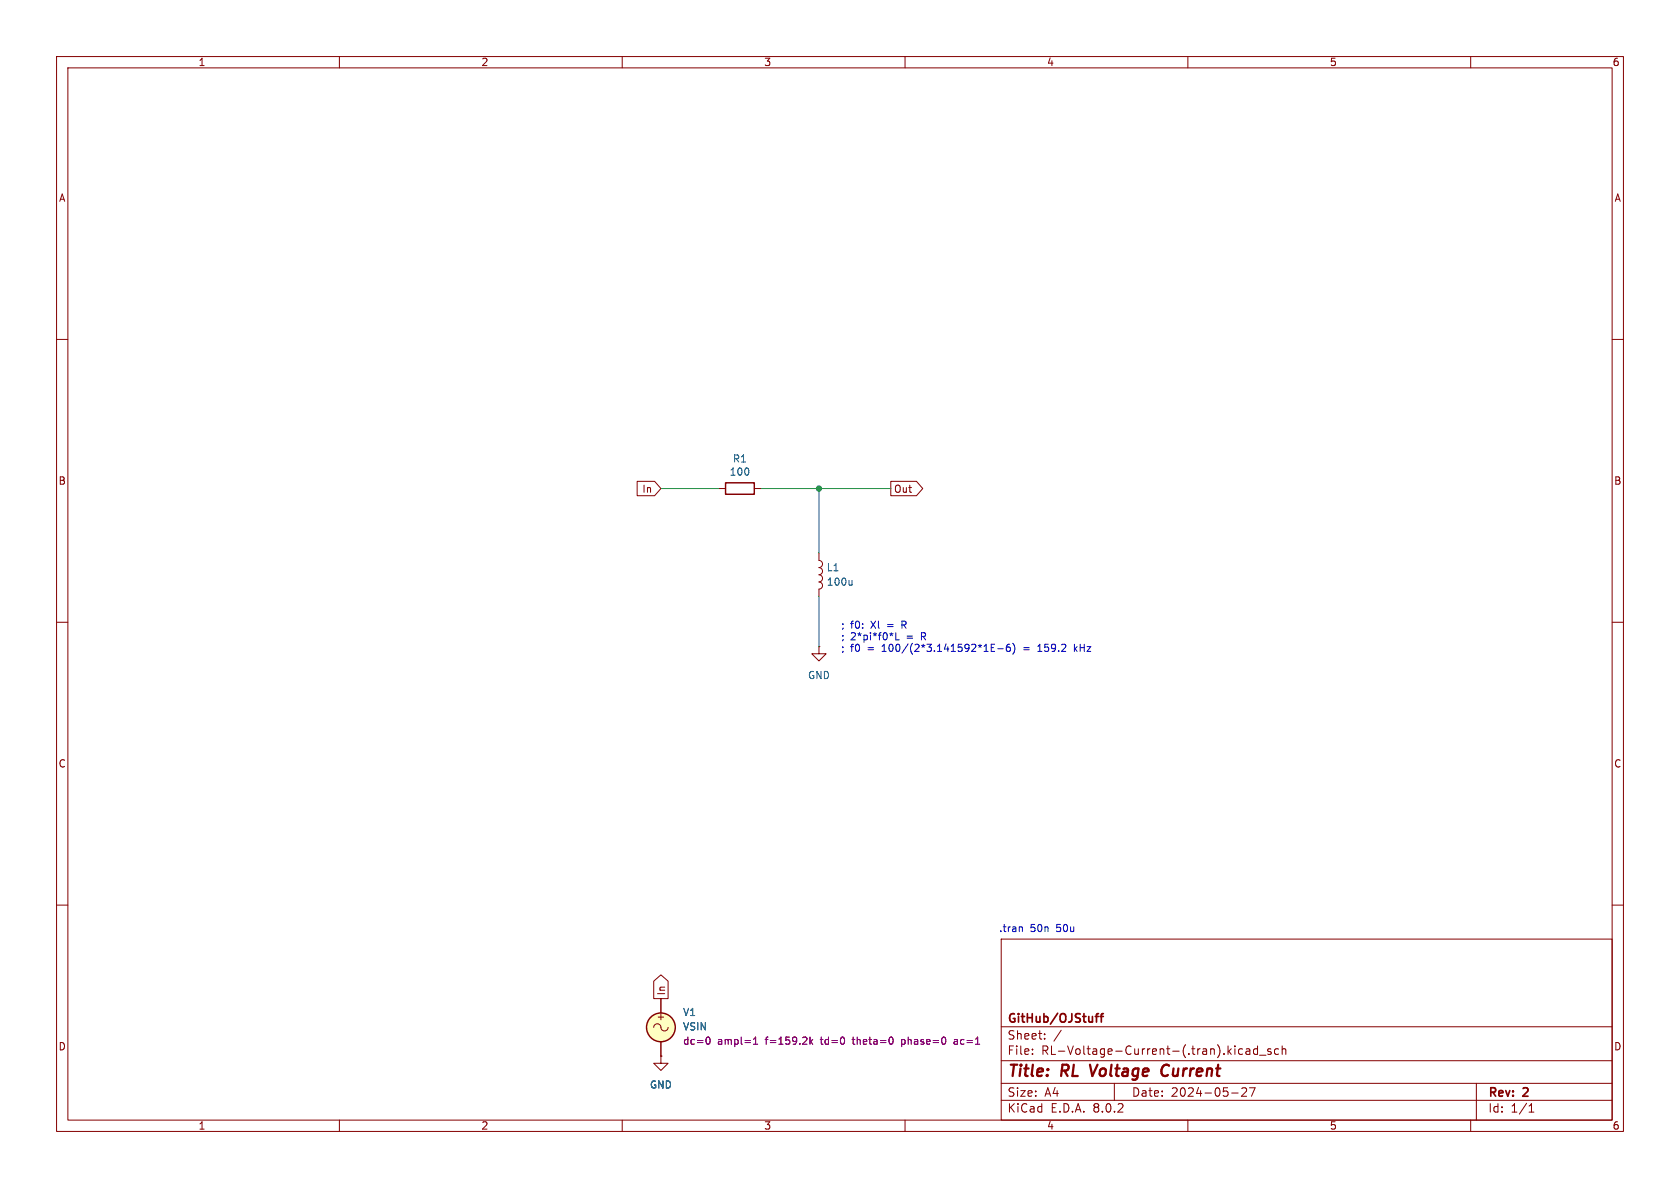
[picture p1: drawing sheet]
<svg xmlns="http://www.w3.org/2000/svg" width="297mm" height="210mm" viewBox="0 0 297 210" stroke-linecap="round" stroke-linejoin="round" font-family="sans-serif">
<g fill="none" stroke="#840000" stroke-width=".18">
<path d="M10 10h277v190h-277zM12 12h273v186h-273zM60 10v2M110 10v2M160 10v2M210 10v2M260 10v2M10 60h2M285 60h2M112.6 85.1h3.1l1.1 1.3-1.1 1.2h-3.1zM127 86.4h1.3M133.3 86.4h1.3"/>
<path d="M144.8 99.1a.64 .64 0 0 1 .6 .6 .64 .64 0 0 1-.6 .6 .64 .64 0 0 1 .6 .7 .64 .64 0 0 1-.6 .6 .64 .64 0 0 1 .6 .6 .64 .64 0 0 1-.6 .7 .63 .63 0 0 1 .6 .6 .63 .63 0 0 1-.6 .6v1.3M144.8 97.8v1.3M157.5 85.1h4.5l1.1 1.3-1.1 1.2h-4.5zM10 110h2M144.8 114.3v1.3h1.2l-1.2 1.2-1.3-1.2h1.3M144.8 114.3h.1M285 110h2M10 160h2M285 160h2M115.6 173.4l1.2-1.1 1.3 1.1v3.1h-2.5zM116.8 176.5v2.6M177 166h108v32h-108z"/>
<path d="M60 198v2M110 198v2M115.6 181.6a.67 .67 0 0 1 .7-.6 .67 .67 0 0 1 .6 .8 .64 .64 0 0 0 .7 .4 .64 .64 0 0 0 .5-.6M116.8 186.7v1.3h1.3l-1.3 1.2-1.2-1.2h1.2M116.8 186.7h.1M116.8 184.2v2.5M160 198v2M177 194.5h108M177 191.5h108M177 187.5h108M177 181.5h108M182.5 186.3v.1"/>
<path d="M182.5 185.5v.1M184.7 183.6v.1M184.7 182.8v.1M187.6 182.1l-1.3 2M197 191.5v3M210 198v2M217.7 193.2h1.2M219.5 192.4l.6-.1 .2 .1 .1 .3-.9 1.1h.9M219.7 185.5l-.5-.1-.2 .3v.4l.1 .2h.6M220.3 185.5h.6l.1 .9M220.9 192.3h1l-.7 1.5M221 185.8h-.5a.29 .29 0 0 0-.3 .3 .29 .29 0 0 0 .3 .3l.5-.1"/>
<path d="M222.3 185.5l-.4-.1-.3 .3v.4l.1 .2h.6M222.3 184.9v1.5M222.7 186.5h1.1M224.7 185.5l-.4-.1-.2 .2 .1 .2 .5 .2v.3h-.6M226 185.5l-.4-.1-.3 .3v.4l.2 .2h.5M226.7 185.5l.2-.1 .3 .1 .1 .9M226.7 184.9v1.5M260 198v2M261 191.5v6.5M270.3 196.6h.9M270.3 195.5l.4-.4v1.5"/>
</g>
<path d="M192.7 188.2l.4 2M206.3 188.2a1.13 1.13 0 0 0-.9 .7 1.13 1.13 0 0 0 .2 1.2l.3 .1 .5-.1" fill="none" stroke="#840000" stroke-width=".4"/>
<path d="M193.6 179.7h.6M194.2 179.2l-.4 .2v1.3M194.5 179.7h.6M195.1 179.2l-.4 .2v1.3" fill="none" stroke="#840000" stroke-width=".3"/>
<path d="M150.6 102.6v.8M150.6 103.3l-.1 .1" fill="none" stroke="#006464" stroke-width=".18"/>
<circle cx="116.8" cy="181.6" r="2.54" fill="#ffffc2" stroke="#ffffc2" stroke-width=".18"/>
<g fill="none" stroke="#840000" stroke-width=".25">
<path d="M128.3 85.3h5v2.1h-5z"/>
<circle cx="116.8" cy="181.6" r="2.54"/>
</g>
<path d="M125 183.4l.1-.1a.68 .68 0 0 1 .5 .7 .68 .68 0 0 1-.5 .6l-.1-.1M133.2 184.6h.7M133.2 183.7l.4-.4v1.3M143.2 183.3v1.3M143.3 184.1l.4 .5M143.7 183.8l-.5 .4M157.7 183.4l.2 .4-.2 .7M159.4 183.8v1.2M159.4 184.5l.1 .1M159.5 183.8h-.1M169.1 183.8h-.4M169.1 184.1h-.3l-.1 .2v.2l.4 .1" fill="none" stroke="#840084" stroke-width=".18"/>
<g fill="none" stroke="#0000c2" stroke-width=".18">
<path d="M157.9 112l-.3 .1M158.4 111.8v1.3h.6M175.2 114.5h.5M175.8 113.9h-.6v1.3h.6M176.4 114.7h1M178.5 113.9h-.4a.85 .85 0 0 0 0 1.3l.5-.2v-.4l-.2-.2h-.4l-.1 .2M179 113.7a1.46 1.46 0 0 1 0 1.9M183.5 115.2h.7M183.7 114.1l-.2 .1M189.9 113.9v1.3M190.1 114.7l.3 .5M190.4 114.3l-.5 .5"/>
<path d="M180.6 163.8l.1 .2v.7"/>
</g>
<path d="M116.8 86.4h10.2M134.6 86.4h22.9M144.8 86.4v11.4M144.8 105.4v8.9" fill="none" stroke="#009600" stroke-width=".18"/>
<circle cx="144.8" cy="86.4" r=".46" fill="#009600" stroke="#009600" stroke-width=".18"/>
<g font-size="2.8" fill="#840000">
<text x="178" y="190.9">Title:</text>
<text x="187.7" y="190.9">RL</text>
<text x="193.6" y="190.9">Voltage</text>
<text x="207" y="190.9">Current</text>
</g>
<g font-size="2.1" fill="#840000">
<text x="178" y="184">Sheet:</text>
<text x="178" y="181.2">GitHub/OJStuff</text>
<text x="178" y="186.7">File:</text>
<text x="184.1" y="186.7">RL-Voltage-Current-(.tran).kicad_sch</text>
<text x="178" y="196.9">KiCad</text>
<text x="178" y="194.1">Size:</text>
<text x="184.7" y="194.1">A4</text>
<text x="185.7" y="196.9">E.D.A.</text>
<text x="193.3" y="196.9">8.0.2</text>
<text x="200" y="194.1">Date:</text>
<text x="207" y="194.1">2024-05-27</text>
<text x="263" y="194.3">Rev:</text>
<text x="263" y="196.9">Id:</text>
<text x="267.1" y="196.9">1/1</text>
<text x="269.4" y="194.3">2</text>
</g>
<g font-size="1.8" fill="#840000">
<text x="35" y="11.9">1</text>
<text x="85" y="11.9">2</text>
<text x="135" y="11.9">3</text>
<text x="185" y="11.9">4</text>
<text x="235" y="11.9">5</text>
<text x="285" y="11.9">6</text>
<text x="10.3" y="35.9">A</text>
<text x="285.3" y="35.9">A</text>
<text x="10.3" y="85.9">B</text>
<text x="113.5" y="87.3">In</text>
<text x="158" y="87.3">Out</text>
<text x="285.3" y="85.9">B</text>
<text x="10.3" y="135.9">C</text>
<text x="285.3" y="135.9">C</text>
<text x="117.8" y="176.1" transform="rotate(-90 117.8 176.1)">In</text>
<text x="10.3" y="185.9">D</text>
<text x="115.9" y="180.6">+</text>
<text x="285.3" y="185.9">D</text>
<text x="35" y="199.9">1</text>
<text x="85" y="199.9">2</text>
<text x="135" y="199.9">3</text>
<text x="185" y="199.9">4</text>
<text x="235" y="199.9">5</text>
<text x="285" y="199.9">6</text>
</g>
<g font-size="1.8" fill="#006464">
<text x="129.5" y="82">R1</text>
<text x="128.9" y="84.3">100</text>
<text x="146.1" y="101.2">L1</text>
<text x="146.1" y="103.7">100u</text>
<text x="142.7" y="120.2">GND</text>
<text x="120.7" y="179.8">V1</text>
<text x="120.7" y="182.3">VSIN</text>
<text x="114.8" y="192.6">GND</text>
</g>
<g font-size="1.8" fill="#0000c2">
<text x="148.6" y="111.2">;</text>
<text x="148.6" y="113.3">;</text>
<text x="150.4" y="111.2">f0:</text>
<text x="150.4" y="113.3">2*pi*f0*L</text>
<text x="154.1" y="111.2">Xl</text>
<text x="157.1" y="111.2">=</text>
<text x="159.9" y="111.2">R</text>
<text x="160.4" y="113.3">=</text>
<text x="163.1" y="113.3">R</text>
<text x="148.6" y="115.3">;</text>
<text x="150.4" y="115.3">f0</text>
<text x="153.5" y="115.3">=</text>
<text x="156.2" y="115.3">100/(2*3.141592*1E-6)</text>
<text x="181.4" y="115.3">=</text>
<text x="184.1" y="115.3">159.2</text>
<text x="190.8" y="115.3">kHz</text>
<text x="176.5" y="164.9">.tran</text>
<text x="182.1" y="164.9">50n</text>
<text x="186.9" y="164.9">50u</text>
</g>
<g font-size="1.8" fill="#840084">
<text x="120.7" y="184.9">dc=0</text>
<text x="126.8" y="184.9">ampl=1</text>
<text x="135.5" y="184.9">f=159.2k</text>
<text x="145.4" y="184.9">td=0</text>
<text x="151.2" y="184.9">theta=0</text>
<text x="160" y="184.9">phase=0</text>
<text x="169.5" y="184.9">ac=1</text>
</g>
</svg>
